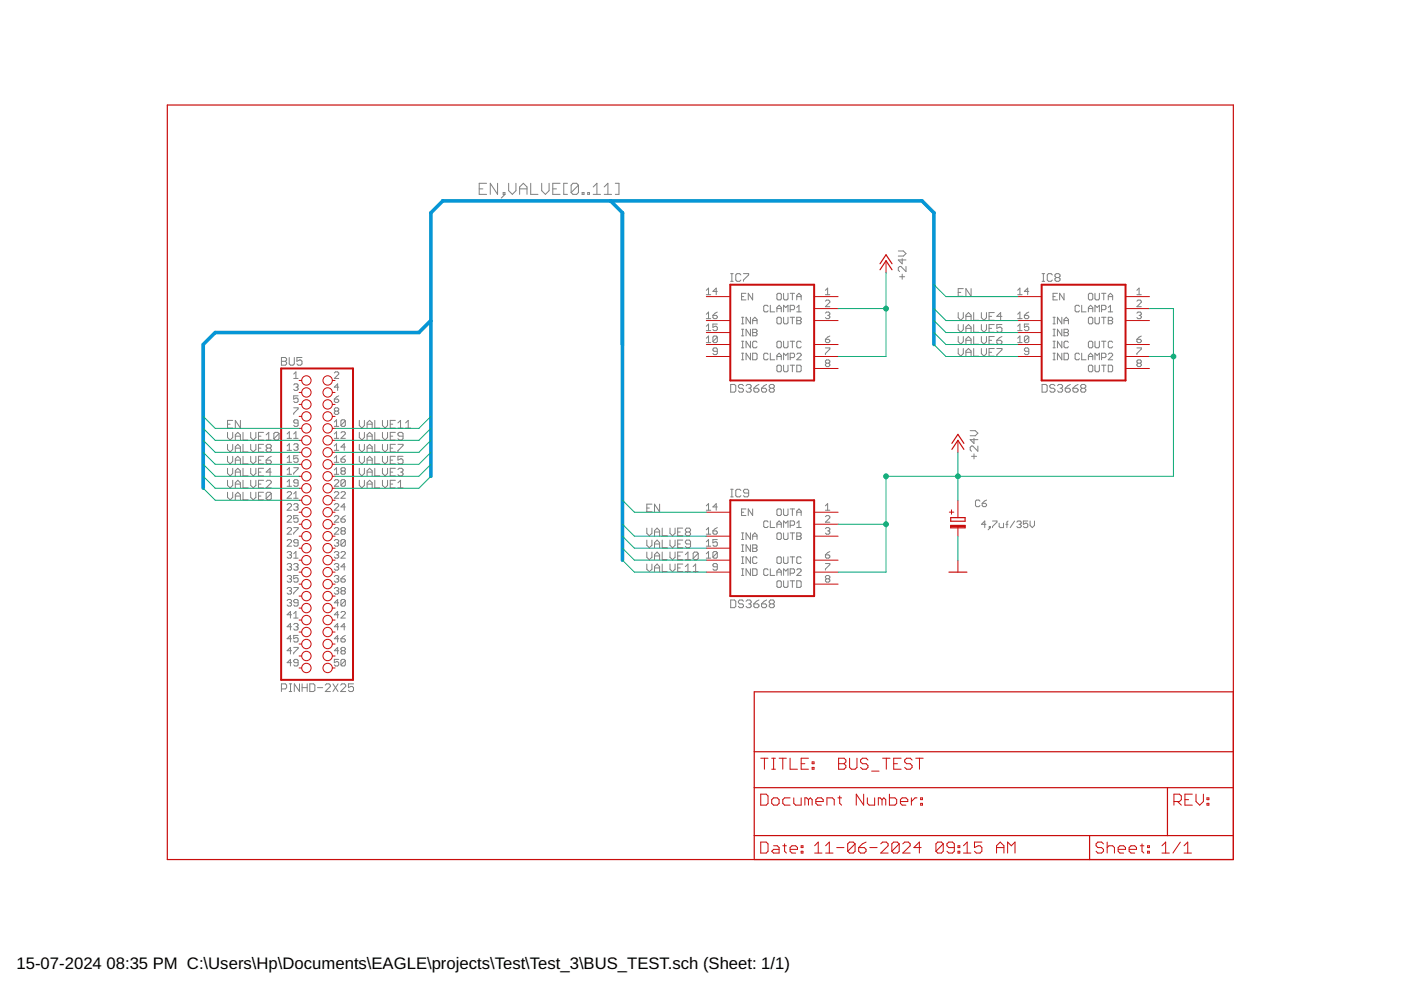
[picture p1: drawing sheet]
<?xml version="1.0" encoding="utf-8"?>
<!DOCTYPE eagle SYSTEM "eagle.dtd">
<eagle version="9.6.2">
<drawing>
<settings>
<setting alwaysvectorfont="yes"/>
<setting keepoldvectorfont="yes"/>
<setting verticaltext="up"/>
</settings>
<grid distance="0.1" unitdist="inch" unit="inch" style="lines" multiple="1" display="no" altdistance="0.01" altunitdist="inch" altunit="inch"/>
<schematic>
<libraries>
<library name="klaus">
<symbols>
<symbol name="DS3668">
<wire x1="2.54" y1="-2.54" x2="-15.24" y2="-2.54" width="0.4064" layer="94"/>
<wire x1="-15.24" y1="-2.54" x2="-15.24" y2="17.78" width="0.4064" layer="94"/>
<wire x1="-15.24" y1="17.78" x2="2.54" y2="17.78" width="0.4064" layer="94"/>
<wire x1="2.54" y1="17.78" x2="2.54" y2="-2.54" width="0.4064" layer="94"/>
<text x="-15.24" y="18.415" size="1.778" layer="95">&gt;NAME</text>
<text x="-15.24" y="-5.08" size="1.778" layer="96">&gt;VALUE</text>
<pin name="EN" x="-20.32" y="15.24" length="middle" direction="in"/>
<pin name="INA" x="-20.32" y="10.16" length="middle" direction="in"/>
<pin name="INB" x="-20.32" y="7.62" length="middle" direction="in"/>
<pin name="INC" x="-20.32" y="5.08" length="middle" direction="in"/>
<pin name="IND" x="-20.32" y="2.54" length="middle" direction="in"/>
<pin name="OUTA" x="7.62" y="15.24" length="middle" rot="R180"/>
<pin name="CLAMP1" x="7.62" y="12.7" length="middle" rot="R180"/>
<pin name="OUTB" x="7.62" y="10.16" length="middle" rot="R180"/>
<pin name="OUTC" x="7.62" y="5.08" length="middle" rot="R180"/>
<pin name="CLAMP2" x="7.62" y="2.54" length="middle" rot="R180"/>
<pin name="OUTD" x="7.62" y="0" length="middle" rot="R180"/>
</symbol>
<symbol name="PWRN4G">
<text x="-1.27" y="-0.635" size="1.778" layer="95">&gt;NAME</text>
<text x="1.905" y="-7.62" size="1.27" layer="95" rot="R90">VSS</text>
<text x="4.445" y="-7.62" size="1.27" layer="95" rot="R90">VSS</text>
<text x="6.985" y="-7.62" size="1.27" layer="95" rot="R90">VSS</text>
<text x="9.525" y="-7.62" size="1.27" layer="95" rot="R90">VSS</text>
<text x="1.905" y="5.08" size="1.27" layer="95" rot="R90">VCC</text>
<pin name="VSS" x="0" y="-10.16" visible="pad" direction="pwr" rot="R90"/>
<pin name="VCC" x="0" y="10.16" visible="pad" direction="pwr" rot="R270"/>
<pin name="VSS@2" x="5.08" y="-10.16" visible="off" direction="pwr" rot="R90"/>
<pin name="VSS@3" x="7.62" y="-10.16" visible="off" direction="pwr" rot="R90"/>
<pin name="VSS@1" x="2.54" y="-10.16" visible="off" direction="pwr" rot="R90"/>
</symbol>
</symbols>
<devicesets>
<deviceset name="DS3668" prefix="IC" uservalue="yes">
<gates>
<gate name="G$1" symbol="DS3668" x="5.08" y="-7.62"/>
<gate name="P" symbol="PWRN4G" x="-33.02" y="2.54" addlevel="request"/>
</gates>
<devices>
<device name="" package="DIL-16">
<connects>
<connect gate="G$1" pin="CLAMP1" pad="2"/>
<connect gate="G$1" pin="CLAMP2" pad="7"/>
<connect gate="G$1" pin="EN" pad="14"/>
<connect gate="G$1" pin="INA" pad="16"/>
<connect gate="G$1" pin="INB" pad="15"/>
<connect gate="G$1" pin="INC" pad="10"/>
<connect gate="G$1" pin="IND" pad="9"/>
<connect gate="G$1" pin="OUTA" pad="1"/>
<connect gate="G$1" pin="OUTB" pad="3"/>
<connect gate="G$1" pin="OUTC" pad="6"/>
<connect gate="G$1" pin="OUTD" pad="8"/>
<connect gate="P" pin="VCC" pad="11"/>
<connect gate="P" pin="VSS" pad="4"/>
<connect gate="P" pin="VSS@1" pad="5"/>
<connect gate="P" pin="VSS@2" pad="12"/>
<connect gate="P" pin="VSS@3" pad="13"/>
</connects>
<technologies>
<technology name=""/>
</technologies>
</device>
</devices>
</deviceset>
</devicesets>
</library>
<library name="PINHEAD">
<symbols>
<symbol name="PINH2X8">
<wire x1="-6.35" y1="-12.7" x2="8.89" y2="-12.7" width="0.4064" layer="94"/>
<wire x1="8.89" y1="-12.7" x2="8.89" y2="10.16" width="0.4064" layer="94"/>
<wire x1="8.89" y1="10.16" x2="-6.35" y2="10.16" width="0.4064" layer="94"/>
<wire x1="-6.35" y1="10.16" x2="-6.35" y2="-12.7" width="0.4064" layer="94"/>
<text x="-6.35" y="10.795" size="1.778" layer="95">&gt;NAME</text>
<text x="-6.35" y="-15.24" size="1.778" layer="96">&gt;VALUE</text>
<pin name="1" x="-2.54" y="7.62" visible="pad" length="short" direction="pas" function="dot"/>
<pin name="2" x="5.08" y="7.62" visible="pad" length="short" direction="pas" function="dot" rot="R180"/>
<pin name="3" x="-2.54" y="5.08" visible="pad" length="short" direction="pas" function="dot"/>
<pin name="4" x="5.08" y="5.08" visible="pad" length="short" direction="pas" function="dot" rot="R180"/>
<pin name="5" x="-2.54" y="2.54" visible="pad" length="short" direction="pas" function="dot"/>
<pin name="6" x="5.08" y="2.54" visible="pad" length="short" direction="pas" function="dot" rot="R180"/>
<pin name="7" x="-2.54" y="0" visible="pad" length="short" direction="pas" function="dot"/>
<pin name="8" x="5.08" y="0" visible="pad" length="short" direction="pas" function="dot" rot="R180"/>
<pin name="9" x="-2.54" y="-2.54" visible="pad" length="short" direction="pas" function="dot"/>
<pin name="10" x="5.08" y="-2.54" visible="pad" length="short" direction="pas" function="dot" rot="R180"/>
<pin name="11" x="-2.54" y="-5.08" visible="pad" length="short" direction="pas" function="dot"/>
<pin name="12" x="5.08" y="-5.08" visible="pad" length="short" direction="pas" function="dot" rot="R180"/>
<pin name="13" x="-2.54" y="-7.62" visible="pad" length="short" direction="pas" function="dot"/>
<pin name="14" x="5.08" y="-7.62" visible="pad" length="short" direction="pas" function="dot" rot="R180"/>
<pin name="15" x="-2.54" y="-10.16" visible="pad" length="short" direction="pas" function="dot"/>
<pin name="16" x="5.08" y="-10.16" visible="pad" length="short" direction="pas" function="dot" rot="R180"/>
</symbol>
<symbol name="PINH2X13">
<wire x1="-6.35" y1="-17.78" x2="8.89" y2="-17.78" width="0.4064" layer="94"/>
<wire x1="8.89" y1="-17.78" x2="8.89" y2="17.78" width="0.4064" layer="94"/>
<wire x1="8.89" y1="17.78" x2="-6.35" y2="17.78" width="0.4064" layer="94"/>
<wire x1="-6.35" y1="17.78" x2="-6.35" y2="-17.78" width="0.4064" layer="94"/>
<text x="-6.35" y="18.415" size="1.778" layer="95">&gt;NAME</text>
<text x="-6.35" y="-20.32" size="1.778" layer="96">&gt;VALUE</text>
<pin name="1" x="-2.54" y="15.24" visible="pad" length="short" direction="pas" function="dot"/>
<pin name="2" x="5.08" y="15.24" visible="pad" length="short" direction="pas" function="dot" rot="R180"/>
<pin name="3" x="-2.54" y="12.7" visible="pad" length="short" direction="pas" function="dot"/>
<pin name="4" x="5.08" y="12.7" visible="pad" length="short" direction="pas" function="dot" rot="R180"/>
<pin name="5" x="-2.54" y="10.16" visible="pad" length="short" direction="pas" function="dot"/>
<pin name="6" x="5.08" y="10.16" visible="pad" length="short" direction="pas" function="dot" rot="R180"/>
<pin name="7" x="-2.54" y="7.62" visible="pad" length="short" direction="pas" function="dot"/>
<pin name="8" x="5.08" y="7.62" visible="pad" length="short" direction="pas" function="dot" rot="R180"/>
<pin name="9" x="-2.54" y="5.08" visible="pad" length="short" direction="pas" function="dot"/>
<pin name="10" x="5.08" y="5.08" visible="pad" length="short" direction="pas" function="dot" rot="R180"/>
<pin name="11" x="-2.54" y="2.54" visible="pad" length="short" direction="pas" function="dot"/>
<pin name="12" x="5.08" y="2.54" visible="pad" length="short" direction="pas" function="dot" rot="R180"/>
<pin name="13" x="-2.54" y="0" visible="pad" length="short" direction="pas" function="dot"/>
<pin name="14" x="5.08" y="0" visible="pad" length="short" direction="pas" function="dot" rot="R180"/>
<pin name="15" x="-2.54" y="-2.54" visible="pad" length="short" direction="pas" function="dot"/>
<pin name="16" x="5.08" y="-2.54" visible="pad" length="short" direction="pas" function="dot" rot="R180"/>
<pin name="17" x="-2.54" y="-5.08" visible="pad" length="short" direction="pas" function="dot"/>
<pin name="18" x="5.08" y="-5.08" visible="pad" length="short" direction="pas" function="dot" rot="R180"/>
<pin name="19" x="-2.54" y="-7.62" visible="pad" length="short" direction="pas" function="dot"/>
<pin name="20" x="5.08" y="-7.62" visible="pad" length="short" direction="pas" function="dot" rot="R180"/>
<pin name="21" x="-2.54" y="-10.16" visible="pad" length="short" direction="pas" function="dot"/>
<pin name="22" x="5.08" y="-10.16" visible="pad" length="short" direction="pas" function="dot" rot="R180"/>
<pin name="23" x="-2.54" y="-12.7" visible="pad" length="short" direction="pas" function="dot"/>
<pin name="24" x="5.08" y="-12.7" visible="pad" length="short" direction="pas" function="dot" rot="R180"/>
<pin name="25" x="-2.54" y="-15.24" visible="pad" length="short" direction="pas" function="dot"/>
<pin name="26" x="5.08" y="-15.24" visible="pad" length="short" direction="pas" function="dot" rot="R180"/>
</symbol>
<symbol name="PINH2X25">
<wire x1="-6.35" y1="-33.02" x2="8.89" y2="-33.02" width="0.4064" layer="94"/>
<wire x1="8.89" y1="-33.02" x2="8.89" y2="33.02" width="0.4064" layer="94"/>
<wire x1="8.89" y1="33.02" x2="-6.35" y2="33.02" width="0.4064" layer="94"/>
<wire x1="-6.35" y1="33.02" x2="-6.35" y2="-33.02" width="0.4064" layer="94"/>
<text x="-6.35" y="33.655" size="1.778" layer="95">&gt;NAME</text>
<text x="-6.35" y="-35.56" size="1.778" layer="96">&gt;VALUE</text>
<pin name="1" x="-2.54" y="30.48" visible="pad" length="short" direction="pas" function="dot"/>
<pin name="2" x="5.08" y="30.48" visible="pad" length="short" direction="pas" function="dot" rot="R180"/>
<pin name="3" x="-2.54" y="27.94" visible="pad" length="short" direction="pas" function="dot"/>
<pin name="4" x="5.08" y="27.94" visible="pad" length="short" direction="pas" function="dot" rot="R180"/>
<pin name="5" x="-2.54" y="25.4" visible="pad" length="short" direction="pas" function="dot"/>
<pin name="6" x="5.08" y="25.4" visible="pad" length="short" direction="pas" function="dot" rot="R180"/>
<pin name="7" x="-2.54" y="22.86" visible="pad" length="short" direction="pas" function="dot"/>
<pin name="8" x="5.08" y="22.86" visible="pad" length="short" direction="pas" function="dot" rot="R180"/>
<pin name="9" x="-2.54" y="20.32" visible="pad" length="short" direction="pas" function="dot"/>
<pin name="10" x="5.08" y="20.32" visible="pad" length="short" direction="pas" function="dot" rot="R180"/>
<pin name="11" x="-2.54" y="17.78" visible="pad" length="short" direction="pas" function="dot"/>
<pin name="12" x="5.08" y="17.78" visible="pad" length="short" direction="pas" function="dot" rot="R180"/>
<pin name="13" x="-2.54" y="15.24" visible="pad" length="short" direction="pas" function="dot"/>
<pin name="14" x="5.08" y="15.24" visible="pad" length="short" direction="pas" function="dot" rot="R180"/>
<pin name="15" x="-2.54" y="12.7" visible="pad" length="short" direction="pas" function="dot"/>
<pin name="16" x="5.08" y="12.7" visible="pad" length="short" direction="pas" function="dot" rot="R180"/>
<pin name="17" x="-2.54" y="10.16" visible="pad" length="short" direction="pas" function="dot"/>
<pin name="18" x="5.08" y="10.16" visible="pad" length="short" direction="pas" function="dot" rot="R180"/>
<pin name="19" x="-2.54" y="7.62" visible="pad" length="short" direction="pas" function="dot"/>
<pin name="20" x="5.08" y="7.62" visible="pad" length="short" direction="pas" function="dot" rot="R180"/>
<pin name="21" x="-2.54" y="5.08" visible="pad" length="short" direction="pas" function="dot"/>
<pin name="22" x="5.08" y="5.08" visible="pad" length="short" direction="pas" function="dot" rot="R180"/>
<pin name="23" x="-2.54" y="2.54" visible="pad" length="short" direction="pas" function="dot"/>
<pin name="24" x="5.08" y="2.54" visible="pad" length="short" direction="pas" function="dot" rot="R180"/>
<pin name="25" x="-2.54" y="0" visible="pad" length="short" direction="pas" function="dot"/>
<pin name="26" x="5.08" y="0" visible="pad" length="short" direction="pas" function="dot" rot="R180"/>
<pin name="27" x="-2.54" y="-2.54" visible="pad" length="short" direction="pas" function="dot"/>
<pin name="28" x="5.08" y="-2.54" visible="pad" length="short" direction="pas" function="dot" rot="R180"/>
<pin name="29" x="-2.54" y="-5.08" visible="pad" length="short" direction="pas" function="dot"/>
<pin name="30" x="5.08" y="-5.08" visible="pad" length="short" direction="pas" function="dot" rot="R180"/>
<pin name="31" x="-2.54" y="-7.62" visible="pad" length="short" direction="pas" function="dot"/>
<pin name="32" x="5.08" y="-7.62" visible="pad" length="short" direction="pas" function="dot" rot="R180"/>
<pin name="33" x="-2.54" y="-10.16" visible="pad" length="short" direction="pas" function="dot"/>
<pin name="34" x="5.08" y="-10.16" visible="pad" length="short" direction="pas" function="dot" rot="R180"/>
<pin name="35" x="-2.54" y="-12.7" visible="pad" length="short" direction="pas" function="dot"/>
<pin name="36" x="5.08" y="-12.7" visible="pad" length="short" direction="pas" function="dot" rot="R180"/>
<pin name="37" x="-2.54" y="-15.24" visible="pad" length="short" direction="pas" function="dot"/>
<pin name="38" x="5.08" y="-15.24" visible="pad" length="short" direction="pas" function="dot" rot="R180"/>
<pin name="39" x="-2.54" y="-17.78" visible="pad" length="short" direction="pas" function="dot"/>
<pin name="40" x="5.08" y="-17.78" visible="pad" length="short" direction="pas" function="dot" rot="R180"/>
<pin name="41" x="-2.54" y="-20.32" visible="pad" length="short" direction="pas" function="dot"/>
<pin name="42" x="5.08" y="-20.32" visible="pad" length="short" direction="pas" function="dot" rot="R180"/>
<pin name="43" x="-2.54" y="-22.86" visible="pad" length="short" direction="pas" function="dot"/>
<pin name="44" x="5.08" y="-22.86" visible="pad" length="short" direction="pas" function="dot" rot="R180"/>
<pin name="45" x="-2.54" y="-25.4" visible="pad" length="short" direction="pas" function="dot"/>
<pin name="46" x="5.08" y="-25.4" visible="pad" length="short" direction="pas" function="dot" rot="R180"/>
<pin name="47" x="-2.54" y="-27.94" visible="pad" length="short" direction="pas" function="dot"/>
<pin name="48" x="5.08" y="-27.94" visible="pad" length="short" direction="pas" function="dot" rot="R180"/>
<pin name="49" x="-2.54" y="-30.48" visible="pad" length="short" direction="pas" function="dot"/>
<pin name="50" x="5.08" y="-30.48" visible="pad" length="short" direction="pas" function="dot" rot="R180"/>
</symbol>
</symbols>
<devicesets>
<deviceset name="PINHD-2X8" prefix="JP" uservalue="yes">
<gates>
<gate name="A" symbol="PINH2X8" x="0" y="0"/>
</gates>
<devices>
<device name="" package="2X08">
<connects>
<connect gate="A" pin="1" pad="1"/>
<connect gate="A" pin="10" pad="10"/>
<connect gate="A" pin="11" pad="11"/>
<connect gate="A" pin="12" pad="12"/>
<connect gate="A" pin="13" pad="13"/>
<connect gate="A" pin="14" pad="14"/>
<connect gate="A" pin="15" pad="15"/>
<connect gate="A" pin="16" pad="16"/>
<connect gate="A" pin="2" pad="2"/>
<connect gate="A" pin="3" pad="3"/>
<connect gate="A" pin="4" pad="4"/>
<connect gate="A" pin="5" pad="5"/>
<connect gate="A" pin="6" pad="6"/>
<connect gate="A" pin="7" pad="7"/>
<connect gate="A" pin="8" pad="8"/>
<connect gate="A" pin="9" pad="9"/>
</connects>
<technologies>
<technology name=""/>
</technologies>
</device>
</devices>
</deviceset>
<deviceset name="PINHD-2X13" prefix="JP" uservalue="yes">
<gates>
<gate name="A" symbol="PINH2X13" x="0" y="0"/>
</gates>
<devices>
<device name="" package="2X13">
<connects>
<connect gate="A" pin="1" pad="1"/>
<connect gate="A" pin="10" pad="10"/>
<connect gate="A" pin="11" pad="11"/>
<connect gate="A" pin="12" pad="12"/>
<connect gate="A" pin="13" pad="13"/>
<connect gate="A" pin="14" pad="14"/>
<connect gate="A" pin="15" pad="15"/>
<connect gate="A" pin="16" pad="16"/>
<connect gate="A" pin="17" pad="17"/>
<connect gate="A" pin="18" pad="18"/>
<connect gate="A" pin="19" pad="19"/>
<connect gate="A" pin="2" pad="2"/>
<connect gate="A" pin="20" pad="20"/>
<connect gate="A" pin="21" pad="21"/>
<connect gate="A" pin="22" pad="22"/>
<connect gate="A" pin="23" pad="23"/>
<connect gate="A" pin="24" pad="24"/>
<connect gate="A" pin="25" pad="25"/>
<connect gate="A" pin="26" pad="26"/>
<connect gate="A" pin="3" pad="3"/>
<connect gate="A" pin="4" pad="4"/>
<connect gate="A" pin="5" pad="5"/>
<connect gate="A" pin="6" pad="6"/>
<connect gate="A" pin="7" pad="7"/>
<connect gate="A" pin="8" pad="8"/>
<connect gate="A" pin="9" pad="9"/>
</connects>
<technologies>
<technology name=""/>
</technologies>
</device>
</devices>
</deviceset>
<deviceset name="PINHD-2X25" prefix="JP" uservalue="yes">
<gates>
<gate name="A" symbol="PINH2X25" x="0" y="0"/>
</gates>
<devices>
<device name="" package="2X25">
<connects>
<connect gate="A" pin="1" pad="1"/>
<connect gate="A" pin="10" pad="10"/>
<connect gate="A" pin="11" pad="11"/>
<connect gate="A" pin="12" pad="12"/>
<connect gate="A" pin="13" pad="13"/>
<connect gate="A" pin="14" pad="14"/>
<connect gate="A" pin="15" pad="15"/>
<connect gate="A" pin="16" pad="16"/>
<connect gate="A" pin="17" pad="17"/>
<connect gate="A" pin="18" pad="18"/>
<connect gate="A" pin="19" pad="19"/>
<connect gate="A" pin="2" pad="2"/>
<connect gate="A" pin="20" pad="20"/>
<connect gate="A" pin="21" pad="21"/>
<connect gate="A" pin="22" pad="22"/>
<connect gate="A" pin="23" pad="23"/>
<connect gate="A" pin="24" pad="24"/>
<connect gate="A" pin="25" pad="25"/>
<connect gate="A" pin="26" pad="26"/>
<connect gate="A" pin="27" pad="27"/>
<connect gate="A" pin="28" pad="28"/>
<connect gate="A" pin="29" pad="29"/>
<connect gate="A" pin="3" pad="3"/>
<connect gate="A" pin="30" pad="30"/>
<connect gate="A" pin="31" pad="31"/>
<connect gate="A" pin="32" pad="32"/>
<connect gate="A" pin="33" pad="33"/>
<connect gate="A" pin="34" pad="34"/>
<connect gate="A" pin="35" pad="35"/>
<connect gate="A" pin="36" pad="36"/>
<connect gate="A" pin="37" pad="37"/>
<connect gate="A" pin="38" pad="38"/>
<connect gate="A" pin="39" pad="39"/>
<connect gate="A" pin="4" pad="4"/>
<connect gate="A" pin="40" pad="40"/>
<connect gate="A" pin="41" pad="41"/>
<connect gate="A" pin="42" pad="42"/>
<connect gate="A" pin="43" pad="43"/>
<connect gate="A" pin="44" pad="44"/>
<connect gate="A" pin="45" pad="45"/>
<connect gate="A" pin="46" pad="46"/>
<connect gate="A" pin="47" pad="47"/>
<connect gate="A" pin="48" pad="48"/>
<connect gate="A" pin="49" pad="49"/>
<connect gate="A" pin="5" pad="5"/>
<connect gate="A" pin="50" pad="50"/>
<connect gate="A" pin="6" pad="6"/>
<connect gate="A" pin="7" pad="7"/>
<connect gate="A" pin="8" pad="8"/>
<connect gate="A" pin="9" pad="9"/>
</connects>
<technologies>
<technology name=""/>
</technologies>
</device>
</devices>
</deviceset>
</devicesets>
</library>
<library name="SUPPLY1">
<symbols>
<symbol name="GND">
<wire x1="-1.905" y1="0" x2="1.905" y2="0" width="0.254" layer="94"/>
<pin name="GND" x="0" y="2.54" visible="off" length="short" direction="sup" rot="R270"/>
</symbol>
<symbol name="+24V">
<wire x1="-1.27" y1="1.905" x2="0" y2="0" width="0.254" layer="94"/>
<wire x1="0" y1="0" x2="1.27" y2="1.905" width="0.254" layer="94"/>
<wire x1="-1.27" y1="0.635" x2="0" y2="-1.27" width="0.254" layer="94"/>
<wire x1="0" y1="-1.27" x2="1.27" y2="0.635" width="0.254" layer="94"/>
<text x="-2.54" y="-2.54" size="1.778" layer="96" rot="R90">&gt;VALUE</text>
<pin name="+24V" x="0" y="2.54" visible="off" length="short" direction="sup" rot="R270"/>
</symbol>
</symbols>
<devicesets>
<deviceset name="GND" prefix="GND" uservalue="yes">
<gates>
<gate name="1" symbol="GND" x="0" y="0"/>
</gates>
<devices>
<device name="">
<technologies>
<technology name=""/>
</technologies>
</device>
</devices>
</deviceset>
<deviceset name="+24V" prefix="P+" uservalue="yes">
<gates>
<gate name="1" symbol="+24V" x="0" y="0"/>
</gates>
<devices>
<device name="">
<technologies>
<technology name=""/>
</technologies>
</device>
</devices>
</deviceset>
</devicesets>
</library>
<library name="FRAMES">
<symbols>
<symbol name="DINA3_L">
<wire x1="0" y1="0" x2="388.62" y2="0" width="0.4064" layer="94"/>
<wire x1="0" y1="264.16" x2="0" y2="0" width="0.4064" layer="94"/>
<wire x1="388.62" y1="264.16" x2="0" y2="264.16" width="0.4064" layer="94"/>
<wire x1="388.62" y1="264.16" x2="388.62" y2="0" width="0.4064" layer="94"/>
</symbol>
<symbol name="DOCFIELD">
<wire x1="0" y1="0" x2="71.12" y2="0" width="0.254" layer="94"/>
<wire x1="101.6" y1="15.24" x2="87.63" y2="15.24" width="0.254" layer="94"/>
<wire x1="0" y1="0" x2="0" y2="5.08" width="0.254" layer="94"/>
<wire x1="0" y1="5.08" x2="71.12" y2="5.08" width="0.254" layer="94"/>
<wire x1="0" y1="5.08" x2="0" y2="15.24" width="0.254" layer="94"/>
<wire x1="101.6" y1="15.24" x2="101.6" y2="5.08" width="0.254" layer="94"/>
<wire x1="71.12" y1="5.08" x2="71.12" y2="0" width="0.254" layer="94"/>
<wire x1="71.12" y1="5.08" x2="87.63" y2="5.08" width="0.254" layer="94"/>
<wire x1="71.12" y1="0" x2="101.6" y2="0" width="0.254" layer="94"/>
<wire x1="87.63" y1="15.24" x2="87.63" y2="5.08" width="0.254" layer="94"/>
<wire x1="87.63" y1="15.24" x2="0" y2="15.24" width="0.254" layer="94"/>
<wire x1="87.63" y1="5.08" x2="101.6" y2="5.08" width="0.254" layer="94"/>
<wire x1="101.6" y1="5.08" x2="101.6" y2="0" width="0.254" layer="94"/>
<wire x1="0" y1="15.24" x2="0" y2="22.86" width="0.254" layer="94"/>
<wire x1="101.6" y1="35.56" x2="0" y2="35.56" width="0.254" layer="94"/>
<wire x1="101.6" y1="35.56" x2="101.6" y2="22.86" width="0.254" layer="94"/>
<wire x1="0" y1="22.86" x2="101.6" y2="22.86" width="0.254" layer="94"/>
<wire x1="0" y1="22.86" x2="0" y2="35.56" width="0.254" layer="94"/>
<wire x1="101.6" y1="22.86" x2="101.6" y2="15.24" width="0.254" layer="94"/>
<text x="1.27" y="1.27" size="2.54" layer="94">Date:</text>
<text x="12.7" y="1.27" size="2.54" layer="94">&gt;LAST_DATE_TIME</text>
<text x="72.39" y="1.27" size="2.54" layer="94">Sheet:</text>
<text x="86.36" y="1.27" size="2.54" layer="94">&gt;SHEET</text>
<text x="88.9" y="11.43" size="2.54" layer="94">REV:</text>
<text x="1.27" y="19.05" size="2.54" layer="94">TITLE:</text>
<text x="1.27" y="11.43" size="2.54" layer="94">Document Number:</text>
<text x="17.78" y="19.05" size="2.54" layer="94">&gt;DRAWING_NAME</text>
</symbol>
</symbols>
<devicesets>
<deviceset name="DINA3_L">
<gates>
<gate name="G$1" symbol="DINA3_L" x="0" y="0"/>
<gate name="G$2" symbol="DOCFIELD" x="287.02" y="0" addlevel="must"/>
</gates>
<devices>
<device name="">
<technologies>
<technology name=""/>
</technologies>
</device>
</devices>
</deviceset>
</devicesets>
</library>
<library name="ELKO">
<symbols>
<symbol name="ELKO">
<wire x1="-2.54" y1="0" x2="-0.508" y2="0" width="0.1524" layer="94"/>
<wire x1="-0.508" y1="1.524" x2="-0.508" y2="-1.524" width="0.254" layer="94"/>
<wire x1="0.635" y1="1.524" x2="0.635" y2="-1.524" width="0.254" layer="94"/>
<wire x1="0.635" y1="-1.524" x2="1.397" y2="-1.524" width="0.254" layer="94"/>
<wire x1="1.397" y1="1.524" x2="0.635" y2="1.524" width="0.254" layer="94"/>
<wire x1="1.397" y1="0" x2="5.08" y2="0" width="0.1524" layer="94"/>
<wire x1="1.397" y1="1.524" x2="1.397" y2="0" width="0.254" layer="94"/>
<wire x1="1.397" y1="0" x2="1.397" y2="-1.524" width="0.254" layer="94"/>
<wire x1="-0.762" y1="1.524" x2="-0.508" y2="1.524" width="0.254" layer="94"/>
<wire x1="-0.508" y1="1.524" x2="-0.254" y2="1.524" width="0.254" layer="94"/>
<wire x1="-0.254" y1="1.524" x2="-0.254" y2="-1.524" width="0.254" layer="94"/>
<wire x1="-0.254" y1="-1.524" x2="-0.762" y2="-1.524" width="0.254" layer="94"/>
<wire x1="-0.762" y1="-1.524" x2="-0.762" y2="1.524" width="0.254" layer="94"/>
<wire x1="2.5654" y1="1.8034" x2="2.5654" y2="0.8636" width="0.1524" layer="94"/>
<wire x1="2.1082" y1="1.3462" x2="3.048" y2="1.3462" width="0.1524" layer="94"/>
<text x="3.683" y="0.4826" size="1.524" layer="95">&gt;NAME</text>
<text x="3.683" y="-2.0574" size="1.524" layer="96">&gt;VALUE</text>
<pin name="-" x="-2.54" y="0" visible="off" length="point" direction="pas"/>
<pin name="+" x="5.08" y="0" visible="off" length="point" direction="pas" rot="R180"/>
</symbol>
</symbols>
<devicesets>
<deviceset name="E2-5" prefix="C" uservalue="yes">
<gates>
<gate name="G$1" symbol="ELKO" x="0" y="0"/>
</gates>
<devices>
<device name="" package="E2-5">
<connects>
<connect gate="G$1" pin="+" pad="+"/>
<connect gate="G$1" pin="-" pad="-"/>
</connects>
<technologies>
<technology name=""/>
</technologies>
</device>
</devices>
</deviceset>
<deviceset name="E2-5@1" prefix="C" uservalue="yes">
<gates>
<gate name="G$1" symbol="ELKO" x="0" y="0"/>
</gates>
<devices>
<device name="" package="E2,5-5">
<connects>
<connect gate="G$1" pin="+" pad="+"/>
<connect gate="G$1" pin="-" pad="-"/>
</connects>
<technologies>
<technology name=""/>
</technologies>
</device>
</devices>
</deviceset>
<deviceset name="E45-22" prefix="C" uservalue="yes">
<gates>
<gate name="G$1" symbol="ELKO" x="0" y="0"/>
</gates>
<devices>
<device name="" package="E7,5-18">
<connects>
<connect gate="G$1" pin="+" pad="+"/>
<connect gate="G$1" pin="-" pad="-"/>
</connects>
<technologies>
<technology name=""/>
</technologies>
</device>
</devices>
</deviceset>
</devicesets>
</library>
</libraries>
<attributes>
</attributes>
<variantdefs>
</variantdefs>
<classes>
<class number="0" name="default" width="0" drill="0">
</class>
</classes>
<parts>
<part name="IC7" library="klaus" deviceset="DS3668" device="" value="DS3668"/>
<part name="IC8" library="klaus" deviceset="DS3668" device="" value="DS3668"/>
<part name="IC9" library="klaus" deviceset="DS3668" device="" value="DS3668"/>
<part name="P+3" library="SUPPLY1" deviceset="+24V" device="" value="+24V"/>
<part name="U$1" library="FRAMES" deviceset="DINA3_L" device="" value=""/>
<part name="BU5" library="PINHEAD" deviceset="PINHD-2X25" device="" value="PINHD-2X25"/>
<part name="C6" library="ELKO" deviceset="E2-5@1" device="" value="4,7uf/35V"/>
<part name="GND7" library="SUPPLY1" deviceset="GND" device="" value="GND"/>
<part name="P+1" library="SUPPLY1" deviceset="+24V" device="" value="+24V"/>
</parts>
<sheets>
<sheet>
<plain>
<wire x1="0" y1="0" x2="0" y2="160.02" width="0.254" layer="94"/>
<wire x1="0" y1="160.02" x2="226.06" y2="160.02" width="0.254" layer="94"/>
<wire x1="226.06" y1="160.02" x2="226.06" y2="0" width="0.254" layer="94"/>
<wire x1="226.06" y1="0" x2="0" y2="0" width="0.254" layer="94"/>
</plain>
<instances>
<instance part="IC7" gate="G$1" x="134.62" y="104.14" smashed="yes">
<attribute name="NAME" x="119.38" y="122.555" size="1.778" layer="95"/>
<attribute name="VALUE" x="119.38" y="99.06" size="1.778" layer="96"/>
</instance>
<instance part="IC8" gate="G$1" x="200.66" y="104.14" smashed="yes">
<attribute name="NAME" x="185.42" y="122.555" size="1.778" layer="95"/>
<attribute name="VALUE" x="185.42" y="99.06" size="1.778" layer="96"/>
</instance>
<instance part="IC9" gate="G$1" x="134.62" y="58.42" smashed="yes">
<attribute name="NAME" x="119.38" y="76.835" size="1.778" layer="95"/>
<attribute name="VALUE" x="119.38" y="53.34" size="1.778" layer="96"/>
</instance>
<instance part="P+3" gate="1" x="167.64" y="88.9" smashed="yes" rot="R180">
<attribute name="VALUE" x="170.18" y="91.44" size="1.778" layer="96" rot="R270"/>
</instance>
<instance part="U$1" gate="G$2" x="124.46" y="0" smashed="yes">
<attribute name="LAST_DATE_TIME" x="137.16" y="1.27" size="2.54" layer="94"/>
<attribute name="SHEET" x="210.82" y="1.27" size="2.54" layer="94"/>
<attribute name="DRAWING_NAME" x="142.24" y="19.05" size="2.54" layer="94"/>
</instance>
<instance part="BU5" gate="A" x="30.48" y="71.12" smashed="yes">
<attribute name="NAME" x="24.13" y="104.775" size="1.778" layer="95"/>
<attribute name="VALUE" x="24.13" y="35.56" size="1.778" layer="96"/>
</instance>
<instance part="C6" gate="G$1" x="167.64" y="71.12" smashed="yes" rot="R90">
<attribute name="NAME" x="171.323" y="74.7776" size="1.524" layer="95"/>
<attribute name="VALUE" x="172.593" y="70.3326" size="1.524" layer="96"/>
</instance>
<instance part="GND7" gate="1" x="167.64" y="60.96" smashed="yes"/>
<instance part="P+1" gate="1" x="152.4" y="127" smashed="yes" rot="R180">
<attribute name="VALUE" x="154.94" y="129.54" size="1.778" layer="96" rot="R270"/>
</instance>
</instances>
<busses>
<bus name="EN,VALVE[0..11]">
<segment>
<wire x1="96.52" y1="137.16" x2="93.98" y2="139.7" width="0.762" layer="92"/>
<wire x1="96.52" y1="137.16" x2="96.52" y2="109.22" width="0.762" layer="92"/>
<wire x1="93.98" y1="139.7" x2="160.02" y2="139.7" width="0.762" layer="92"/>
<wire x1="160.02" y1="139.7" x2="162.56" y2="137.16" width="0.762" layer="92"/>
<wire x1="162.56" y1="137.16" x2="162.56" y2="109.22" width="0.762" layer="92"/>
<wire x1="96.52" y1="137.16" x2="96.52" y2="63.5" width="0.762" layer="92"/>
<wire x1="58.42" y1="139.7" x2="93.98" y2="139.7" width="0.762" layer="92"/>
<wire x1="58.42" y1="139.7" x2="55.88" y2="137.16" width="0.762" layer="92"/>
<wire x1="55.88" y1="137.16" x2="55.88" y2="114.3" width="0.762" layer="92"/>
<wire x1="55.88" y1="114.3" x2="55.88" y2="81.28" width="0.762" layer="92"/>
<wire x1="55.88" y1="114.3" x2="53.34" y2="111.76" width="0.762" layer="92"/>
<wire x1="53.34" y1="111.76" x2="10.16" y2="111.76" width="0.762" layer="92"/>
<wire x1="10.16" y1="111.76" x2="7.62" y2="109.22" width="0.762" layer="92"/>
<wire x1="7.62" y1="109.22" x2="7.62" y2="78.74" width="0.762" layer="92"/>
<label x="66.04" y="140.97" size="2.54" layer="95"/>
</segment>
</bus>
</busses>
<nets>
<net name="GND" class="0">
<segment>
<wire x1="167.64" y1="68.58" x2="167.64" y2="63.5" width="0.1524" layer="91"/>
<pinref part="C6" gate="G$1" pin="-"/>
<pinref part="GND7" gate="1" pin="GND"/>
</segment>
</net>
<net name="EN" class="0">
<segment>
<wire x1="180.34" y1="119.38" x2="165.1" y2="119.38" width="0.1524" layer="91"/>
<wire x1="165.1" y1="119.38" x2="162.56" y2="121.92" width="0.1524" layer="91"/>
<label x="167.64" y="119.38" size="1.778" layer="95"/>
<pinref part="IC8" gate="G$1" pin="EN"/>
</segment>
<segment>
<wire x1="114.3" y1="73.66" x2="99.06" y2="73.66" width="0.1524" layer="91"/>
<wire x1="99.06" y1="73.66" x2="96.52" y2="76.2" width="0.1524" layer="91"/>
<label x="101.6" y="73.66" size="1.778" layer="95"/>
<pinref part="IC9" gate="G$1" pin="EN"/>
</segment>
<segment>
<wire x1="27.94" y1="91.44" x2="10.16" y2="91.44" width="0.1524" layer="91"/>
<wire x1="10.16" y1="91.44" x2="7.62" y2="93.98" width="0.1524" layer="91"/>
<label x="12.7" y="91.44" size="1.778" layer="95"/>
<pinref part="BU5" gate="A" pin="9"/>
</segment>
</net>
<net name="VALVE0" class="0">
<segment>
<wire x1="27.94" y1="76.2" x2="10.16" y2="76.2" width="0.1524" layer="91"/>
<wire x1="10.16" y1="76.2" x2="7.62" y2="78.74" width="0.1524" layer="91"/>
<label x="12.7" y="76.2" size="1.778" layer="95"/>
<pinref part="BU5" gate="A" pin="21"/>
</segment>
</net>
<net name="VALVE1" class="0">
<segment>
<wire x1="35.56" y1="78.74" x2="53.34" y2="78.74" width="0.1524" layer="91"/>
<wire x1="53.34" y1="78.74" x2="55.88" y2="81.28" width="0.1524" layer="91"/>
<label x="40.64" y="78.74" size="1.778" layer="95"/>
<pinref part="BU5" gate="A" pin="20"/>
</segment>
</net>
<net name="VALVE2" class="0">
<segment>
<wire x1="27.94" y1="78.74" x2="10.16" y2="78.74" width="0.1524" layer="91"/>
<wire x1="10.16" y1="78.74" x2="7.62" y2="81.28" width="0.1524" layer="91"/>
<label x="12.7" y="78.74" size="1.778" layer="95"/>
<pinref part="BU5" gate="A" pin="19"/>
</segment>
</net>
<net name="VALVE3" class="0">
<segment>
<wire x1="35.56" y1="81.28" x2="53.34" y2="81.28" width="0.1524" layer="91"/>
<wire x1="53.34" y1="81.28" x2="55.88" y2="83.82" width="0.1524" layer="91"/>
<label x="40.64" y="81.28" size="1.778" layer="95"/>
<pinref part="BU5" gate="A" pin="18"/>
</segment>
</net>
<net name="VALVE4" class="0">
<segment>
<wire x1="180.34" y1="114.3" x2="165.1" y2="114.3" width="0.1524" layer="91"/>
<wire x1="165.1" y1="114.3" x2="162.56" y2="116.84" width="0.1524" layer="91"/>
<label x="167.64" y="114.3" size="1.778" layer="95"/>
<pinref part="IC8" gate="G$1" pin="INA"/>
</segment>
<segment>
<wire x1="27.94" y1="81.28" x2="10.16" y2="81.28" width="0.1524" layer="91"/>
<wire x1="10.16" y1="81.28" x2="7.62" y2="83.82" width="0.1524" layer="91"/>
<label x="12.7" y="81.28" size="1.778" layer="95"/>
<pinref part="BU5" gate="A" pin="17"/>
</segment>
</net>
<net name="VALVE5" class="0">
<segment>
<wire x1="180.34" y1="111.76" x2="165.1" y2="111.76" width="0.1524" layer="91"/>
<wire x1="165.1" y1="111.76" x2="162.56" y2="114.3" width="0.1524" layer="91"/>
<label x="167.64" y="111.76" size="1.778" layer="95"/>
<pinref part="IC8" gate="G$1" pin="INB"/>
</segment>
<segment>
<wire x1="35.56" y1="83.82" x2="53.34" y2="83.82" width="0.1524" layer="91"/>
<wire x1="53.34" y1="83.82" x2="55.88" y2="86.36" width="0.1524" layer="91"/>
<label x="40.64" y="83.82" size="1.778" layer="95"/>
<pinref part="BU5" gate="A" pin="16"/>
</segment>
</net>
<net name="VALVE6" class="0">
<segment>
<wire x1="180.34" y1="109.22" x2="165.1" y2="109.22" width="0.1524" layer="91"/>
<wire x1="165.1" y1="109.22" x2="162.56" y2="111.76" width="0.1524" layer="91"/>
<label x="167.64" y="109.22" size="1.778" layer="95"/>
<pinref part="IC8" gate="G$1" pin="INC"/>
</segment>
<segment>
<wire x1="27.94" y1="83.82" x2="10.16" y2="83.82" width="0.1524" layer="91"/>
<wire x1="10.16" y1="83.82" x2="7.62" y2="86.36" width="0.1524" layer="91"/>
<label x="12.7" y="83.82" size="1.778" layer="95"/>
<pinref part="BU5" gate="A" pin="15"/>
</segment>
</net>
<net name="VALVE7" class="0">
<segment>
<wire x1="180.34" y1="106.68" x2="165.1" y2="106.68" width="0.1524" layer="91"/>
<wire x1="165.1" y1="106.68" x2="162.56" y2="109.22" width="0.1524" layer="91"/>
<label x="167.64" y="106.68" size="1.778" layer="95"/>
<pinref part="IC8" gate="G$1" pin="IND"/>
</segment>
<segment>
<wire x1="35.56" y1="86.36" x2="53.34" y2="86.36" width="0.1524" layer="91"/>
<wire x1="53.34" y1="86.36" x2="55.88" y2="88.9" width="0.1524" layer="91"/>
<label x="40.64" y="86.36" size="1.778" layer="95"/>
<pinref part="BU5" gate="A" pin="14"/>
</segment>
</net>
<net name="VALVE8" class="0">
<segment>
<wire x1="114.3" y1="68.58" x2="99.06" y2="68.58" width="0.1524" layer="91"/>
<wire x1="99.06" y1="68.58" x2="96.52" y2="71.12" width="0.1524" layer="91"/>
<label x="101.6" y="68.58" size="1.778" layer="95"/>
<pinref part="IC9" gate="G$1" pin="INA"/>
</segment>
<segment>
<wire x1="27.94" y1="86.36" x2="10.16" y2="86.36" width="0.1524" layer="91"/>
<wire x1="10.16" y1="86.36" x2="7.62" y2="88.9" width="0.1524" layer="91"/>
<label x="12.7" y="86.36" size="1.778" layer="95"/>
<pinref part="BU5" gate="A" pin="13"/>
</segment>
</net>
<net name="VALVE9" class="0">
<segment>
<wire x1="114.3" y1="66.04" x2="99.06" y2="66.04" width="0.1524" layer="91"/>
<wire x1="99.06" y1="66.04" x2="96.52" y2="68.58" width="0.1524" layer="91"/>
<label x="101.6" y="66.04" size="1.778" layer="95"/>
<pinref part="IC9" gate="G$1" pin="INB"/>
</segment>
<segment>
<wire x1="35.56" y1="88.9" x2="53.34" y2="88.9" width="0.1524" layer="91"/>
<wire x1="53.34" y1="88.9" x2="55.88" y2="91.44" width="0.1524" layer="91"/>
<label x="40.64" y="88.9" size="1.778" layer="95"/>
<pinref part="BU5" gate="A" pin="12"/>
</segment>
</net>
<net name="VALVE10" class="0">
<segment>
<wire x1="114.3" y1="63.5" x2="99.06" y2="63.5" width="0.1524" layer="91"/>
<wire x1="99.06" y1="63.5" x2="96.52" y2="66.04" width="0.1524" layer="91"/>
<label x="101.6" y="63.5" size="1.778" layer="95"/>
<pinref part="IC9" gate="G$1" pin="INC"/>
</segment>
<segment>
<wire x1="27.94" y1="88.9" x2="10.16" y2="88.9" width="0.1524" layer="91"/>
<wire x1="10.16" y1="88.9" x2="7.62" y2="91.44" width="0.1524" layer="91"/>
<label x="12.7" y="88.9" size="1.778" layer="95"/>
<pinref part="BU5" gate="A" pin="11"/>
</segment>
</net>
<net name="VALVE11" class="0">
<segment>
<wire x1="114.3" y1="60.96" x2="99.06" y2="60.96" width="0.1524" layer="91"/>
<wire x1="99.06" y1="60.96" x2="96.52" y2="63.5" width="0.1524" layer="91"/>
<label x="101.6" y="60.96" size="1.778" layer="95"/>
<pinref part="IC9" gate="G$1" pin="IND"/>
</segment>
<segment>
<wire x1="35.56" y1="91.44" x2="53.34" y2="91.44" width="0.1524" layer="91"/>
<wire x1="53.34" y1="91.44" x2="55.88" y2="93.98" width="0.1524" layer="91"/>
<label x="40.64" y="91.44" size="1.778" layer="95"/>
<pinref part="BU5" gate="A" pin="10"/>
</segment>
</net>
<net name="+24V" class="0">
<segment>
<wire x1="142.24" y1="106.68" x2="152.4" y2="106.68" width="0.1524" layer="91"/>
<wire x1="152.4" y1="106.68" x2="152.4" y2="116.84" width="0.1524" layer="91"/>
<wire x1="152.4" y1="116.84" x2="152.4" y2="124.46" width="0.1524" layer="91"/>
<wire x1="142.24" y1="116.84" x2="152.4" y2="116.84" width="0.1524" layer="91"/>
<junction x="152.4" y="116.84"/>
<pinref part="P+1" gate="1" pin="+24V"/>
<pinref part="IC7" gate="G$1" pin="CLAMP2"/>
<pinref part="IC7" gate="G$1" pin="CLAMP1"/>
</segment>
<segment>
<wire x1="213.36" y1="116.84" x2="208.28" y2="116.84" width="0.1524" layer="91"/>
<wire x1="213.36" y1="106.68" x2="213.36" y2="116.84" width="0.1524" layer="91"/>
<wire x1="208.28" y1="106.68" x2="213.36" y2="106.68" width="0.1524" layer="91"/>
<wire x1="213.36" y1="81.28" x2="213.36" y2="106.68" width="0.1524" layer="91"/>
<wire x1="167.64" y1="81.28" x2="167.64" y2="76.2" width="0.1524" layer="91"/>
<wire x1="152.4" y1="71.12" x2="142.24" y2="71.12" width="0.1524" layer="91"/>
<wire x1="142.24" y1="60.96" x2="152.4" y2="60.96" width="0.1524" layer="91"/>
<wire x1="152.4" y1="60.96" x2="152.4" y2="71.12" width="0.1524" layer="91"/>
<wire x1="152.4" y1="81.28" x2="152.4" y2="71.12" width="0.1524" layer="91"/>
<wire x1="152.4" y1="81.28" x2="167.64" y2="81.28" width="0.1524" layer="91"/>
<wire x1="167.64" y1="81.28" x2="213.36" y2="81.28" width="0.1524" layer="91"/>
<wire x1="167.64" y1="81.28" x2="167.64" y2="86.36" width="0.1524" layer="91"/>
<junction x="213.36" y="106.68"/>
<junction x="152.4" y="71.12"/>
<junction x="152.4" y="81.28"/>
<junction x="167.64" y="81.28"/>
<pinref part="IC8" gate="G$1" pin="CLAMP1"/>
<pinref part="IC8" gate="G$1" pin="CLAMP2"/>
<pinref part="C6" gate="G$1" pin="+"/>
<pinref part="IC9" gate="G$1" pin="CLAMP1"/>
<pinref part="IC9" gate="G$1" pin="CLAMP2"/>
<pinref part="P+3" gate="1" pin="+24V"/>
</segment>
</net>
</nets>
</sheet>
</sheets>
</schematic>
</drawing>
</eagle>
